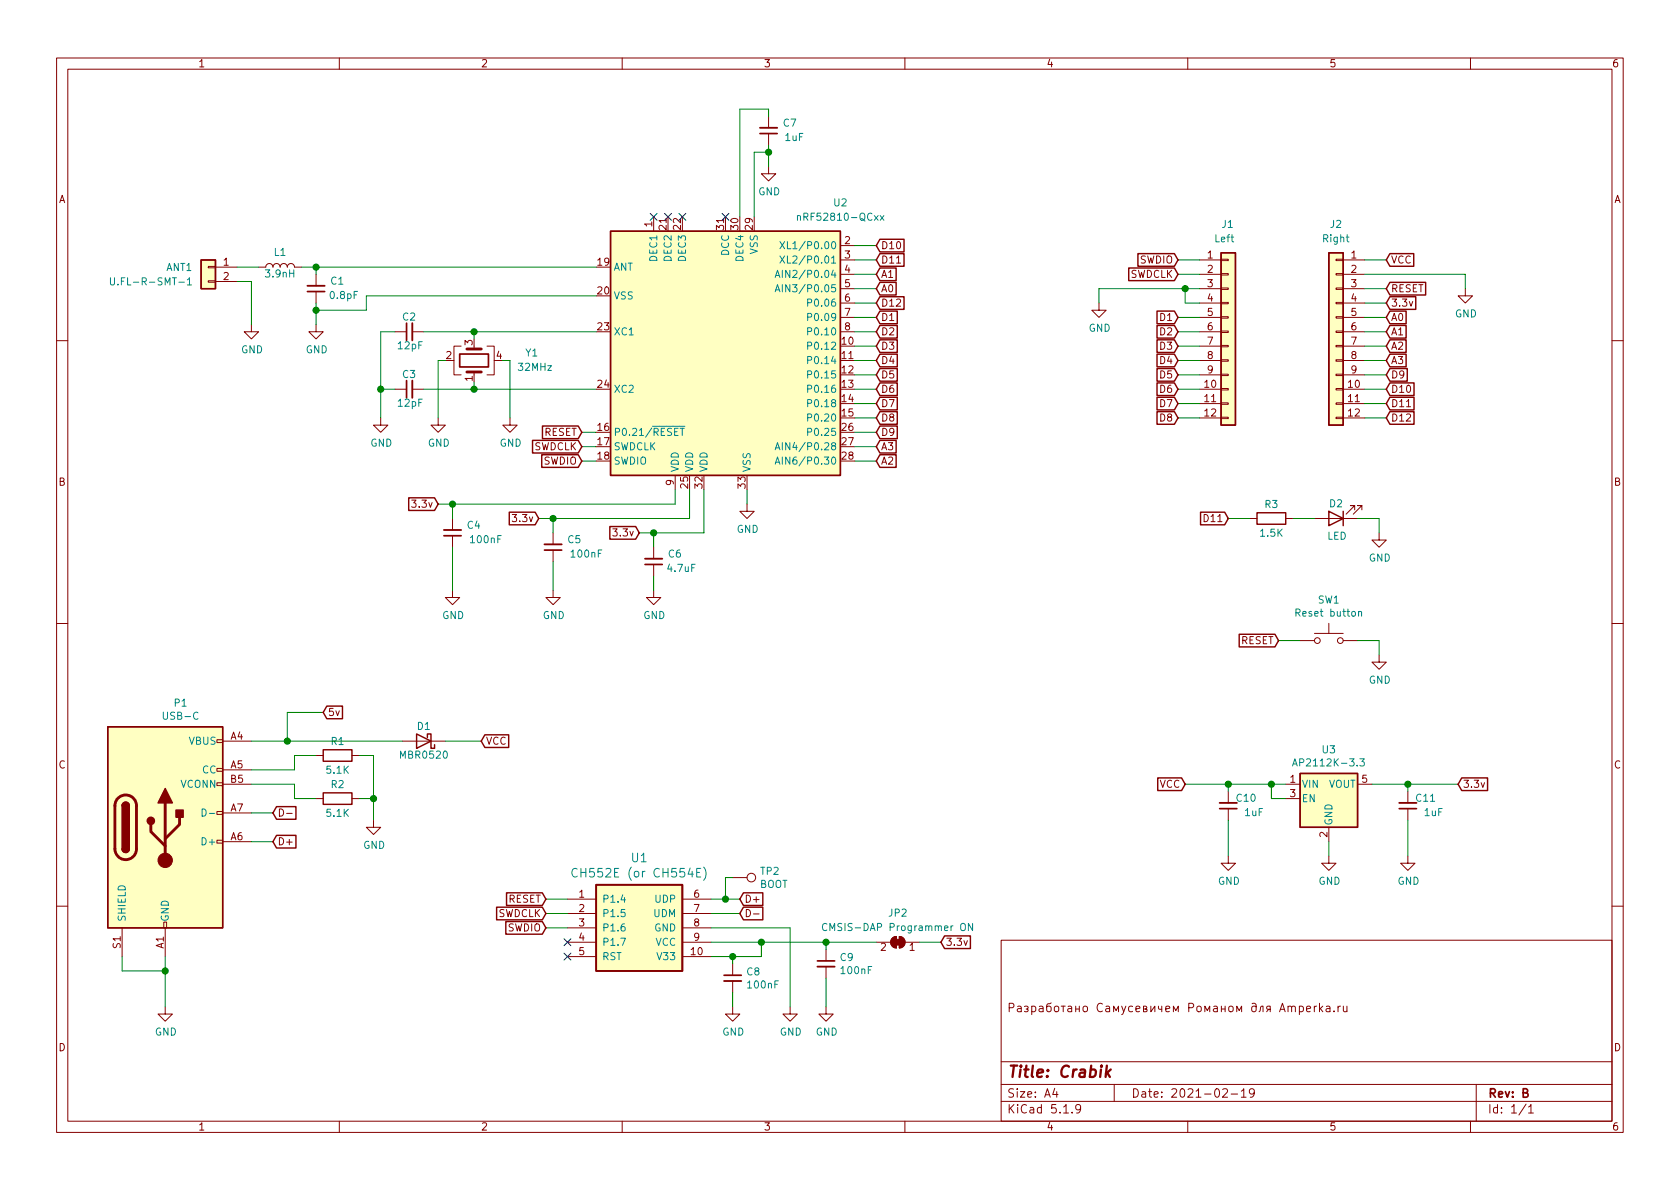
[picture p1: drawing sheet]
EESchema Schematic File Version 4
EELAYER 30 0
EELAYER END
$Descr A4 11693 8268
encoding utf-8
Sheet 1 1
Title "Crabik"
Date "2021-02-19"
Rev "B"
Comp ""
Comment1 ""
Comment2 "Разработано Самусевичем Романом для Amperka.ru"
Comment3 ""
Comment4 ""
$EndDescr
Text GLabel 6100 2000 2    50   Input ~ 0
A0
Text GLabel 6100 1900 2    50   Input ~ 0
A1
Text GLabel 6100 3200 2    50   Input ~ 0
A2
Text GLabel 6100 3100 2    50   Input ~ 0
A3
NoConn ~ 4550 1500
NoConn ~ 4650 1500
NoConn ~ 4750 1500
NoConn ~ 5050 1500
Wire Wire Line
	3150 3800 3150 4100
Wire Wire Line
	3850 3900 3850 4100
Wire Wire Line
	5350 1050 5350 1150
Connection ~ 5350 1050
Wire Wire Line
	5350 1000 5350 1050
Wire Wire Line
	5350 800  5350 750 
Wire Wire Line
	5150 750  5150 1500
Wire Wire Line
	5350 750  5150 750 
Wire Wire Line
	5250 1050 5250 1500
Wire Wire Line
	5350 1050 5250 1050
$Comp
L power:GND #PWR0110
U 1 1
P 5350 1150
F 0 "#PWR0110" H 5350 900 50  0001 C CNN
F 1 "GND" H 5355 977 50  0000 C CNN
F 2 "" H 5350 1150 50  0001 C CNN
F 3 "" H 5350 1150 50  0001 C CNN
	1    5350 1150
	1    0    0    -1  
$EndComp
Wire Wire Line
	5200 3400 5200 3500
$Comp
L power:GND #PWR0109
U 1 1
P 5200 3500
F 0 "#PWR0109" H 5200 3250 50  0001 C CNN
F 1 "GND" H 5205 3327 50  0000 C CNN
F 2 "" H 5200 3500 50  0001 C CNN
F 3 "" H 5200 3500 50  0001 C CNN
	1    5200 3500
	1    0    0    -1  
$EndComp
Connection ~ 3150 3500
Wire Wire Line
	3150 3500 3050 3500
Wire Wire Line
	3150 3500 3150 3600
Wire Wire Line
	3150 3500 4700 3500
$Comp
L Device:C_Small C4
U 1 1
P 3150 3700
F 0 "C4" H 2950 3650 50  0000 L CNN
F 1 "100nF" H 2800 3750 50  0000 L CNN
F 2 "Capacitor_SMD:C_0402_1005Metric" H 3150 3700 50  0001 C CNN
F 3 "~" H 3150 3700 50  0001 C CNN
F 4 "C1525" H 3150 3700 50  0001 C CNN "LCSC Part"
	1    3150 3700
	-1   0    0    1   
$EndComp
$Comp
L power:GND #PWR0108
U 1 1
P 3150 4100
F 0 "#PWR0108" H 3150 3850 50  0001 C CNN
F 1 "GND" H 3155 3927 50  0000 C CNN
F 2 "" H 3150 4100 50  0001 C CNN
F 3 "" H 3150 4100 50  0001 C CNN
	1    3150 4100
	1    0    0    -1  
$EndComp
Text GLabel 3050 3500 0    50   Input ~ 0
3.3v
$Comp
L power:GND #PWR0107
U 1 1
P 3850 4100
F 0 "#PWR0107" H 3850 3850 50  0001 C CNN
F 1 "GND" H 3855 3927 50  0000 C CNN
F 2 "" H 3850 4100 50  0001 C CNN
F 3 "" H 3850 4100 50  0001 C CNN
	1    3850 4100
	1    0    0    -1  
$EndComp
Wire Wire Line
	3750 3600 3850 3600
Text GLabel 3750 3600 0    50   Input ~ 0
3.3v
Connection ~ 3850 3600
Wire Wire Line
	3850 3600 4800 3600
Wire Wire Line
	3850 3600 3850 3700
Wire Wire Line
	4150 3200 4050 3200
Wire Wire Line
	4150 3100 4050 3100
Wire Wire Line
	4150 3000 4050 3000
Wire Wire Line
	3300 2700 4150 2700
Wire Wire Line
	3300 2300 4150 2300
Wire Wire Line
	2550 2050 4150 2050
Wire Wire Line
	2200 1850 4150 1850
Text GLabel 4050 3200 0    50   Input ~ 0
SWDIO
Text GLabel 4050 3100 0    50   Input ~ 0
SWDCLK
Text GLabel 4050 3000 0    50   Input ~ 0
RESET
Connection ~ 4550 3700
Wire Wire Line
	4550 3700 4450 3700
Text GLabel 4450 3700 0    50   Input ~ 0
3.3v
Wire Wire Line
	4550 4100 4550 4000
$Comp
L power:GND #PWR0106
U 1 1
P 4550 4100
F 0 "#PWR0106" H 4550 3850 50  0001 C CNN
F 1 "GND" H 4555 3927 50  0000 C CNN
F 2 "" H 4550 4100 50  0001 C CNN
F 3 "" H 4550 4100 50  0001 C CNN
	1    4550 4100
	1    0    0    -1  
$EndComp
Wire Wire Line
	4550 3800 4550 3700
Wire Wire Line
	4900 3700 4550 3700
Wire Wire Line
	4900 3400 4900 3700
$Comp
L Device:C_Small C6
U 1 1
P 4550 3900
F 0 "C6" H 4350 3850 50  0000 L CNN
F 1 "4.7uF" H 4250 3950 50  0000 L CNN
F 2 "Capacitor_SMD:C_0603_1608Metric" H 4550 3900 50  0001 C CNN
F 3 "~" H 4550 3900 50  0001 C CNN
F 4 "C8032" H 4550 3900 50  0001 C CNN "LCSC Part"
	1    4550 3900
	-1   0    0    1   
$EndComp
Wire Wire Line
	4800 3400 4800 3600
Wire Wire Line
	4700 3400 4700 3500
Wire Wire Line
	1650 1850 1800 1850
Wire Wire Line
	1750 1950 1750 2250
Wire Wire Line
	1650 1950 1750 1950
$Comp
L power:GND #PWR0105
U 1 1
P 1750 2250
F 0 "#PWR0105" H 1750 2000 50  0001 C CNN
F 1 "GND" H 1755 2077 50  0000 C CNN
F 2 "" H 1750 2250 50  0001 C CNN
F 3 "" H 1750 2250 50  0001 C CNN
	1    1750 2250
	1    0    0    -1  
$EndComp
$Comp
L Connector_Generic:Conn_01x02 ANT1
U 1 1
P 1450 1850
F 0 "ANT1" H 1650 1850 50  0000 C CNN
F 1 "U.FL-R-SMT-1" H 1850 1750 50  0000 C CNN
F 2 "Connector_Coaxial:U.FL_Hirose_U.FL-R-SMT-1_Vertical" H 1450 1850 50  0001 C CNN
F 3 "~" H 1450 1850 50  0001 C CNN
F 4 "C88374" H 1450 1850 50  0001 C CNN "LCSC Part"
F 5 "" H 1450 1850 50  0001 C CNN "JLCPCB BOM"
	1    1450 1850
	-1   0    0    -1  
$EndComp
Connection ~ 2200 2150
Wire Wire Line
	2200 2250 2200 2150
$Comp
L power:GND #PWR0104
U 1 1
P 2200 2250
F 0 "#PWR0104" H 2200 2000 50  0001 C CNN
F 1 "GND" H 2205 2077 50  0000 C CNN
F 2 "" H 2200 2250 50  0001 C CNN
F 3 "" H 2200 2250 50  0001 C CNN
	1    2200 2250
	1    0    0    -1  
$EndComp
Connection ~ 2200 1850
Wire Wire Line
	2200 1900 2200 1850
Wire Wire Line
	2100 1850 2200 1850
Wire Wire Line
	2200 2150 2200 2100
Wire Wire Line
	2550 2150 2200 2150
Wire Wire Line
	2550 2050 2550 2150
$Comp
L power:GND #PWR0103
U 1 1
P 3550 2900
F 0 "#PWR0103" H 3550 2650 50  0001 C CNN
F 1 "GND" H 3555 2727 50  0000 C CNN
F 2 "" H 3550 2900 50  0001 C CNN
F 3 "" H 3550 2900 50  0001 C CNN
	1    3550 2900
	1    0    0    -1  
$EndComp
Wire Wire Line
	3550 2500 3550 2900
Wire Wire Line
	3500 2500 3550 2500
$Comp
L power:GND #PWR0102
U 1 1
P 2650 2900
F 0 "#PWR0102" H 2650 2650 50  0001 C CNN
F 1 "GND" H 2655 2727 50  0000 C CNN
F 2 "" H 2650 2900 50  0001 C CNN
F 3 "" H 2650 2900 50  0001 C CNN
	1    2650 2900
	1    0    0    -1  
$EndComp
$Comp
L power:GND #PWR0101
U 1 1
P 3050 2900
F 0 "#PWR0101" H 3050 2650 50  0001 C CNN
F 1 "GND" H 3055 2727 50  0000 C CNN
F 2 "" H 3050 2900 50  0001 C CNN
F 3 "" H 3050 2900 50  0001 C CNN
	1    3050 2900
	1    0    0    -1  
$EndComp
Connection ~ 2650 2700
Wire Wire Line
	2650 2300 2650 2700
Wire Wire Line
	2750 2300 2650 2300
Wire Wire Line
	2650 2700 2650 2900
Wire Wire Line
	2750 2700 2650 2700
Wire Wire Line
	3050 2500 3050 2900
Wire Wire Line
	3100 2500 3050 2500
Wire Wire Line
	2950 2700 3300 2700
Wire Wire Line
	2950 2300 3300 2300
Connection ~ 3300 2700
Wire Wire Line
	3300 2650 3300 2700
Connection ~ 3300 2300
Wire Wire Line
	3300 2350 3300 2300
$Comp
L Device:L L1
U 1 1
P 1950 1850
F 0 "L1" V 2050 1850 50  0000 C CNN
F 1 "3.9nH" V 1900 1850 50  0000 C CNN
F 2 "Inductor_SMD:L_0402_1005Metric" H 1950 1850 50  0001 C CNN
F 3 "~" H 1950 1850 50  0001 C CNN
F 4 "C14033" H 1950 1850 50  0001 C CNN "LCSC Part"
	1    1950 1850
	0    -1   -1   0   
$EndComp
$Comp
L Device:C_Small C1
U 1 1
P 2200 2000
F 0 "C1" H 2000 1950 50  0000 L CNN
F 1 "0.8pF" H 1900 2050 50  0000 L CNN
F 2 "Capacitor_SMD:C_0402_1005Metric" H 2200 2000 50  0001 C CNN
F 3 "~" H 2200 2000 50  0001 C CNN
F 4 "C326068" H 2200 2000 50  0001 C CNN "LCSC Part"
	1    2200 2000
	-1   0    0    1   
$EndComp
$Comp
L Device:C_Small C7
U 1 1
P 5350 900
F 0 "C7" H 5150 850 50  0000 L CNN
F 1 "1uF" H 5100 950 50  0000 L CNN
F 2 "Capacitor_SMD:C_0603_1608Metric" H 5350 900 50  0001 C CNN
F 3 "~" H 5350 900 50  0001 C CNN
F 4 "C1592" H 5350 900 50  0001 C CNN "LCSC Part"
	1    5350 900 
	-1   0    0    1   
$EndComp
$Comp
L Device:C_Small C5
U 1 1
P 3850 3800
F 0 "C5" H 3650 3750 50  0000 L CNN
F 1 "100nF" H 3500 3850 50  0000 L CNN
F 2 "Capacitor_SMD:C_0402_1005Metric" H 3850 3800 50  0001 C CNN
F 3 "~" H 3850 3800 50  0001 C CNN
F 4 "C1525" H 3850 3800 50  0001 C CNN "LCSC Part"
	1    3850 3800
	-1   0    0    1   
$EndComp
$Comp
L Device:C_Small C2
U 1 1
P 2850 2300
F 0 "C2" V 2950 2250 50  0000 L CNN
F 1 "12pF" V 2750 2200 50  0000 L CNN
F 2 "Capacitor_SMD:C_0402_1005Metric" H 2850 2300 50  0001 C CNN
F 3 "~" H 2850 2300 50  0001 C CNN
F 4 "C1547" H 2850 2300 50  0001 C CNN "LCSC Part"
	1    2850 2300
	0    -1   -1   0   
$EndComp
$Comp
L Device:C_Small C3
U 1 1
P 2850 2700
F 0 "C3" V 2950 2650 50  0000 L CNN
F 1 "12pF" V 2750 2600 50  0000 L CNN
F 2 "Capacitor_SMD:C_0402_1005Metric" H 2850 2700 50  0001 C CNN
F 3 "~" H 2850 2700 50  0001 C CNN
F 4 "C1547" H 2850 2700 50  0001 C CNN "LCSC Part"
	1    2850 2700
	0    -1   -1   0   
$EndComp
$Comp
L Device:Crystal_GND24 Y1
U 1 1
P 3300 2500
F 0 "Y1" V 3350 2050 50  0000 L CNN
F 1 "32MHz" V 3250 1950 50  0000 L CNN
F 2 "Crystal:Crystal_SMD_2016-4Pin_2.0x1.6mm" H 3300 2500 50  0001 C CNN
F 3 "~" H 3300 2500 50  0001 C CNN
F 4 "C254298" H 3300 2500 50  0001 C CNN "LCSC Part"
	1    3300 2500
	0    -1   -1   0   
$EndComp
$Comp
L nRF52810-QCxx:nRF52810-QCxx U2
U 1 1
P 5050 2500
F 0 "U2" H 5850 3600 50  0000 C CNN
F 1 "nRF52810-QCxx" H 5850 3500 50  0000 C CNN
F 2 "Package_DFN_QFN:QFN-32-1EP_5x5mm_P0.5mm_EP3.6x3.6mm" H 5050 1000 50  0001 C CNN
F 3 "" H 4400 4400 50  0001 C CNN
F 4 "C519278" H 5050 2500 50  0001 C CNN "LCSC Part"
	1    5050 2500
	1    0    0    -1  
$EndComp
Text GLabel 9650 2900 2    50   Input ~ 0
D12
Text GLabel 9650 2800 2    50   Input ~ 0
D11
Text GLabel 9650 2700 2    50   Input ~ 0
D10
Text GLabel 9650 2600 2    50   Input ~ 0
D9
Text GLabel 8200 2900 0    50   Input ~ 0
D8
Text GLabel 8200 2800 0    50   Input ~ 0
D7
Text GLabel 8200 2700 0    50   Input ~ 0
D6
Text GLabel 8200 2600 0    50   Input ~ 0
D5
Text GLabel 8200 2500 0    50   Input ~ 0
D4
Text GLabel 8200 2400 0    50   Input ~ 0
D3
Text GLabel 8200 2300 0    50   Input ~ 0
D2
Text GLabel 8200 2200 0    50   Input ~ 0
D1
Text GLabel 9650 2200 2    50   Input ~ 0
A0
Text GLabel 9650 2300 2    50   Input ~ 0
A1
Text GLabel 9650 2400 2    50   Input ~ 0
A2
Text GLabel 9650 2500 2    50   Input ~ 0
A3
Text GLabel 9650 1800 2    50   Input ~ 0
VCC
$Comp
L power:GND #PWR0120
U 1 1
P 10200 2000
F 0 "#PWR0120" H 10200 1750 50  0001 C CNN
F 1 "GND" H 10205 1827 50  0000 C CNN
F 2 "" H 10200 2000 50  0001 C CNN
F 3 "" H 10200 2000 50  0001 C CNN
	1    10200 2000
	1    0    0    -1  
$EndComp
Text GLabel 9650 2000 2    50   Input ~ 0
RESET
Connection ~ 8250 2000
Wire Wire Line
	8250 2100 8250 2000
Wire Wire Line
	8350 2100 8250 2100
Wire Wire Line
	8350 2000 8250 2000
$Comp
L power:GND #PWR0121
U 1 1
P 7650 2100
F 0 "#PWR0121" H 7650 1850 50  0001 C CNN
F 1 "GND" H 7655 1927 50  0000 C CNN
F 2 "" H 7650 2100 50  0001 C CNN
F 3 "" H 7650 2100 50  0001 C CNN
	1    7650 2100
	1    0    0    -1  
$EndComp
Wire Wire Line
	8550 5700 8550 5950
Wire Wire Line
	9800 5700 9800 5950
$Comp
L Regulator_Linear:AP2112K-3.3 U3
U 1 1
P 9250 5550
F 0 "U3" H 9250 5892 50  0000 C CNN
F 1 "AP2112K-3.3" H 9250 5801 50  0000 C CNN
F 2 "Package_TO_SOT_SMD:SOT-23-5" H 9250 5875 50  0001 C CNN
F 3 "https://www.diodes.com/assets/Datasheets/AP2112.pdf" H 9250 5650 50  0001 C CNN
F 4 "C51118" H 9250 5550 50  0001 C CNN "LCSC Part"
	1    9250 5550
	1    0    0    -1  
$EndComp
Wire Wire Line
	9800 5450 10150 5450
Connection ~ 9800 5450
Wire Wire Line
	9800 5500 9800 5450
Wire Wire Line
	9550 5450 9800 5450
Connection ~ 8550 5450
Wire Wire Line
	8550 5500 8550 5450
Wire Wire Line
	8250 5450 8550 5450
Wire Wire Line
	9250 5850 9250 5950
$Comp
L power:GND #PWR0115
U 1 1
P 8550 5950
F 0 "#PWR0115" H 8550 5700 50  0001 C CNN
F 1 "GND" H 8555 5777 50  0000 C CNN
F 2 "" H 8550 5950 50  0001 C CNN
F 3 "" H 8550 5950 50  0001 C CNN
	1    8550 5950
	1    0    0    -1  
$EndComp
$Comp
L power:GND #PWR0114
U 1 1
P 9800 5950
F 0 "#PWR0114" H 9800 5700 50  0001 C CNN
F 1 "GND" H 9805 5777 50  0000 C CNN
F 2 "" H 9800 5950 50  0001 C CNN
F 3 "" H 9800 5950 50  0001 C CNN
	1    9800 5950
	1    0    0    -1  
$EndComp
$Comp
L power:GND #PWR0113
U 1 1
P 9250 5950
F 0 "#PWR0113" H 9250 5700 50  0001 C CNN
F 1 "GND" H 9255 5777 50  0000 C CNN
F 2 "" H 9250 5950 50  0001 C CNN
F 3 "" H 9250 5950 50  0001 C CNN
	1    9250 5950
	1    0    0    -1  
$EndComp
Text GLabel 10150 5450 2    50   Input ~ 0
3.3v
Text GLabel 8250 5450 0    50   Input ~ 0
VCC
$Comp
L Connector_Generic:Conn_01x12 J2
U 1 1
P 9300 2300
F 0 "J2" H 9300 3050 50  0000 C CNN
F 1 "Right" H 9300 2950 50  0000 C CNN
F 2 "SparkFun-Connectors:1X12_NO_SILK" H 9300 2300 50  0001 C CNN
F 3 "~" H 9300 2300 50  0001 C CNN
F 4 "False" H 9300 2300 50  0001 C CNN "JLCPCB BOM"
	1    9300 2300
	-1   0    0    -1  
$EndComp
$Comp
L Connector_Generic:Conn_01x12 J1
U 1 1
P 8550 2300
F 0 "J1" H 8500 3050 50  0000 L CNN
F 1 "Left" H 8450 2950 50  0000 L CNN
F 2 "SparkFun-Connectors:1X12_NO_SILK" H 8550 2300 50  0001 C CNN
F 3 "~" H 8550 2300 50  0001 C CNN
F 4 "False" H 8550 2300 50  0001 C CNN "JLCPCB BOM"
	1    8550 2300
	1    0    0    -1  
$EndComp
$Comp
L Device:C_Small C11
U 1 1
P 9800 5600
F 0 "C11" H 9600 5550 50  0000 L CNN
F 1 "1uF" H 9550 5650 50  0000 L CNN
F 2 "Capacitor_SMD:C_0603_1608Metric" H 9800 5600 50  0001 C CNN
F 3 "~" H 9800 5600 50  0001 C CNN
F 4 "C1592" H 9800 5600 50  0001 C CNN "LCSC Part"
	1    9800 5600
	-1   0    0    1   
$EndComp
$Comp
L Device:C_Small C10
U 1 1
P 8550 5600
F 0 "C10" H 8350 5550 50  0000 L CNN
F 1 "1uF" H 8300 5650 50  0000 L CNN
F 2 "Capacitor_SMD:C_0603_1608Metric" H 8550 5600 50  0001 C CNN
F 3 "~" H 8550 5600 50  0001 C CNN
F 4 "C1592" H 8550 5600 50  0001 C CNN "LCSC Part"
	1    8550 5600
	-1   0    0    1   
$EndComp
Wire Wire Line
	6400 6550 6550 6550
$Comp
L Device:C_Small C9
U 1 1
P 5750 6700
F 0 "C9" H 5842 6746 50  0000 L CNN
F 1 "100nF" H 5842 6655 50  0000 L CNN
F 2 "Capacitor_SMD:C_0402_1005Metric" H 5750 6700 50  0001 C CNN
F 3 "~" H 5750 6700 50  0001 C CNN
F 4 "C1525" H 5750 6700 50  0001 C CNN "LCSC Part"
	1    5750 6700
	1    0    0    -1  
$EndComp
Text GLabel 6550 6550 2    50   Input ~ 0
3.3v
$Comp
L power:GND #PWR0111
U 1 1
P 5750 7000
F 0 "#PWR0111" H 5750 6750 50  0001 C CNN
F 1 "GND" H 5755 6827 50  0000 C CNN
F 2 "" H 5750 7000 50  0001 C CNN
F 3 "" H 5750 7000 50  0001 C CNN
	1    5750 7000
	1    0    0    -1  
$EndComp
Text GLabel 5150 6250 2    50   Input ~ 0
D+
Text GLabel 5150 6350 2    50   Input ~ 0
D-
Wire Wire Line
	5750 6600 5750 6550
Wire Wire Line
	5750 6550 6100 6550
Wire Wire Line
	3800 6250 3950 6250
Connection ~ 5750 6550
Wire Wire Line
	5750 6800 5750 7000
$Comp
L Jumper:SolderJumper_2_Bridged JP2
U 1 1
P 6250 6550
F 0 "JP2" H 6250 6350 50  0000 C CNN
F 1 "CMSIS-DAP Programmer ON" H 6250 6450 50  0000 C CNN
F 2 "Jumper:SolderJumper-2_P1.3mm_Bridged_Pad1.0x1.5mm" H 6250 6550 50  0001 C CNN
F 3 "~" H 6250 6550 50  0001 C CNN
F 4 "False" H 6250 6550 50  0001 C CNN "JLCPCB BOM"
	1    6250 6550
	-1   0    0    1   
$EndComp
Wire Wire Line
	1150 6750 1150 7000
Wire Wire Line
	3100 5150 3350 5150
Text GLabel 3350 5150 2    50   Input ~ 0
VCC
Wire Wire Line
	1750 5150 2000 5150
$Comp
L Device:D_Schottky D1
U 1 1
P 2950 5150
F 0 "D1" H 2950 5050 50  0000 C CNN
F 1 "MBR0520" H 2950 5250 50  0000 C CNN
F 2 "Diode_SMD:D_SOD-123" H 2950 5150 50  0001 C CNN
F 3 "~" H 2950 5150 50  0001 C CNN
F 4 "C475717" H 2950 5150 50  0001 C CNN "LCSC Part"
	1    2950 5150
	-1   0    0    1   
$EndComp
Connection ~ 1150 6750
Wire Wire Line
	1150 6650 1150 6750
Wire Wire Line
	850  6750 1150 6750
Wire Wire Line
	850  6650 850  6750
$Comp
L power:GND #PWR0117
U 1 1
P 1150 7000
F 0 "#PWR0117" H 1150 6750 50  0001 C CNN
F 1 "GND" H 1155 6827 50  0000 C CNN
F 2 "" H 1150 7000 50  0001 C CNN
F 3 "" H 1150 7000 50  0001 C CNN
	1    1150 7000
	1    0    0    -1  
$EndComp
Connection ~ 2600 5550
Wire Wire Line
	2600 5250 2600 5550
Wire Wire Line
	2500 5250 2600 5250
Wire Wire Line
	2600 5550 2600 5700
Wire Wire Line
	2500 5550 2600 5550
$Comp
L power:GND #PWR0116
U 1 1
P 2600 5700
F 0 "#PWR0116" H 2600 5450 50  0001 C CNN
F 1 "GND" H 2605 5527 50  0000 C CNN
F 2 "" H 2600 5700 50  0001 C CNN
F 3 "" H 2600 5700 50  0001 C CNN
	1    2600 5700
	1    0    0    -1  
$EndComp
Wire Wire Line
	2050 5550 2200 5550
Wire Wire Line
	2050 5450 2050 5550
Wire Wire Line
	1750 5450 2050 5450
Wire Wire Line
	2050 5250 2200 5250
Wire Wire Line
	2050 5350 2050 5250
Wire Wire Line
	1750 5350 2050 5350
$Comp
L Device:R R1
U 1 1
P 2350 5250
F 0 "R1" V 2250 5250 50  0000 C CNN
F 1 "5.1K" V 2450 5250 50  0000 C CNN
F 2 "Resistor_SMD:R_0402_1005Metric" V 2280 5250 50  0001 C CNN
F 3 "~" H 2350 5250 50  0001 C CNN
F 4 "C25905" H 2350 5250 50  0001 C CNN "LCSC Part"
	1    2350 5250
	0    1    1    0   
$EndComp
$Comp
L Device:R R2
U 1 1
P 2350 5550
F 0 "R2" V 2250 5550 50  0000 C CNN
F 1 "5.1K" V 2450 5550 50  0000 C CNN
F 2 "Resistor_SMD:R_0402_1005Metric" V 2280 5550 50  0001 C CNN
F 3 "~" H 2350 5550 50  0001 C CNN
F 4 "C25905" H 2350 5550 50  0001 C CNN "LCSC Part"
	1    2350 5550
	0    1    1    0   
$EndComp
Wire Wire Line
	1750 5850 1900 5850
Wire Wire Line
	1750 5650 1900 5650
Text GLabel 1900 5650 2    50   Input ~ 0
D-
Text GLabel 1900 5850 2    50   Input ~ 0
D+
$Comp
L Connector:USB_C_Plug_USB2.0 P1
U 1 1
P 1150 5750
F 0 "P1" H 1257 6617 50  0000 C CNN
F 1 "USB-C" H 1257 6526 50  0000 C CNN
F 2 "TYPE-C16PIN:TYPE-C16PIN" H 1300 5750 50  0001 C CNN
F 3 "" H 1300 5750 50  0001 C CNN
F 4 "" H 1150 5750 50  0001 C CNN "JLCPCB BOM"
F 5 "C165948" H 1150 5750 50  0001 C CNN "LCSC Part"
	1    1150 5750
	1    0    0    -1  
$EndComp
$Comp
L power:GND #PWR0118
U 1 1
P 5500 7000
F 0 "#PWR0118" H 5500 6750 50  0001 C CNN
F 1 "GND" H 5505 6827 50  0000 C CNN
F 2 "" H 5500 7000 50  0001 C CNN
F 3 "" H 5500 7000 50  0001 C CNN
	1    5500 7000
	1    0    0    -1  
$EndComp
Wire Wire Line
	5500 6450 5500 7000
Wire Wire Line
	5500 6450 4950 6450
Text GLabel 8200 1800 0    50   Input ~ 0
SWDIO
Text GLabel 8200 1900 0    50   Input ~ 0
SWDCLK
Wire Wire Line
	9500 1800 9650 1800
Wire Wire Line
	9500 2000 9650 2000
Wire Wire Line
	9500 2100 9650 2100
Wire Wire Line
	9500 2900 9650 2900
Wire Wire Line
	9500 2800 9650 2800
Wire Wire Line
	9500 2700 9650 2700
Wire Wire Line
	9500 2600 9650 2600
Wire Wire Line
	9500 2500 9650 2500
Wire Wire Line
	9500 2400 9650 2400
Wire Wire Line
	9500 2300 9650 2300
Wire Wire Line
	9500 2200 9650 2200
Wire Wire Line
	8350 1900 8200 1900
Wire Wire Line
	8350 1800 8200 1800
Wire Wire Line
	8350 2200 8200 2200
Wire Wire Line
	8350 2300 8200 2300
Wire Wire Line
	8350 2400 8200 2400
Wire Wire Line
	8350 2500 8200 2500
Wire Wire Line
	8350 2600 8200 2600
Wire Wire Line
	8350 2700 8200 2700
Wire Wire Line
	8350 2800 8200 2800
Wire Wire Line
	8350 2900 8200 2900
Text GLabel 6100 2100 2    50   Input ~ 0
D12
Text GLabel 6100 1800 2    50   Input ~ 0
D11
Text GLabel 6100 1700 2    50   Input ~ 0
D10
Text GLabel 6100 2200 2    50   Input ~ 0
D1
Text GLabel 6100 2300 2    50   Input ~ 0
D2
Text GLabel 6100 2400 2    50   Input ~ 0
D3
Text GLabel 6100 2500 2    50   Input ~ 0
D4
Text GLabel 6100 2600 2    50   Input ~ 0
D5
Text GLabel 6100 2700 2    50   Input ~ 0
D6
Text GLabel 6100 2800 2    50   Input ~ 0
D7
Text GLabel 6100 2900 2    50   Input ~ 0
D8
Wire Wire Line
	5950 2100 6100 2100
Wire Wire Line
	5950 1800 6100 1800
Wire Wire Line
	5950 2000 6100 2000
Wire Wire Line
	5950 1900 6100 1900
Wire Wire Line
	5950 1700 6100 1700
Wire Wire Line
	5950 2200 6100 2200
Wire Wire Line
	5950 2300 6100 2300
Wire Wire Line
	5950 2400 6100 2400
Wire Wire Line
	5950 2500 6100 2500
Wire Wire Line
	5950 2600 6100 2600
Wire Wire Line
	5950 2700 6100 2700
Wire Wire Line
	5950 2800 6100 2800
Wire Wire Line
	5950 2900 6100 2900
Wire Wire Line
	5950 3100 6100 3100
Wire Wire Line
	5950 3200 6100 3200
Wire Wire Line
	10200 1900 10200 2000
Wire Wire Line
	9500 1900 10200 1900
Wire Wire Line
	7650 2000 7650 2100
Wire Wire Line
	7650 2000 8250 2000
$Comp
L CH55xE:CH55xE U1
U 1 1
P 3950 6250
F 0 "U1" H 4450 6540 60  0000 C CNN
F 1 "CH552E (or CH554E)" H 4450 6434 60  0000 C CNN
F 2 "Package_SO:MSOP-10_3x3mm_P0.5mm" H 3550 5650 60  0001 L CNN
F 3 "" H 4150 6100 60  0001 L CNN
F 4 "C111293" H 3950 6250 50  0001 C CNN "LCSC Part"
	1    3950 6250
	1    0    0    -1  
$EndComp
Text GLabel 2250 4950 2    50   Input ~ 0
5v
Wire Wire Line
	2000 5150 2000 4950
Wire Wire Line
	2000 4950 2250 4950
Connection ~ 2000 5150
Wire Wire Line
	2000 5150 2800 5150
Text GLabel 6100 3000 2    50   Input ~ 0
D9
Wire Wire Line
	5950 3000 6100 3000
Wire Wire Line
	8550 5450 8850 5450
Wire Wire Line
	8850 5450 8850 5550
Wire Wire Line
	8850 5550 8950 5550
Connection ~ 8850 5450
Wire Wire Line
	8850 5450 8950 5450
NoConn ~ 3950 6550
Text GLabel 9650 2100 2    50   Input ~ 0
3.3v
$Comp
L Connector:TestPoint TP2
U 1 1
P 5100 6100
F 0 "TP2" V 5054 6288 50  0000 L CNN
F 1 "BOOT" V 5145 6288 50  0000 L CNN
F 2 "TestPoint:TestPoint_Pad_D1.0mm" H 5300 6100 50  0001 C CNN
F 3 "~" H 5300 6100 50  0001 C CNN
F 4 "False" H 5100 6100 50  0001 C CNN "JLCPCB BOM"
	1    5100 6100
	0    1    1    0   
$EndComp
Wire Wire Line
	5100 6100 5050 6100
Wire Wire Line
	5050 6100 5050 6250
Connection ~ 5050 6250
Wire Wire Line
	5050 6250 4950 6250
Wire Wire Line
	5050 6250 5150 6250
Wire Wire Line
	4950 6350 5150 6350
$Comp
L Device:R R3
U 1 1
P 8850 3600
F 0 "R3" V 8750 3600 50  0000 C CNN
F 1 "1.5K" V 8950 3600 50  0000 C CNN
F 2 "Resistor_SMD:R_0402_1005Metric" V 8780 3600 50  0001 C CNN
F 3 "~" H 8850 3600 50  0001 C CNN
F 4 "C25867" H 8850 3600 50  0001 C CNN "LCSC Part"
	1    8850 3600
	0    1    1    0   
$EndComp
$Comp
L Device:LED D2
U 1 1
P 9300 3600
F 0 "D2" H 9300 3500 50  0000 C CNN
F 1 "LED" H 9293 3726 50  0000 C CNN
F 2 "LED_SMD:LED_0603_1608Metric" H 9300 3600 50  0001 C CNN
F 3 "~" H 9300 3600 50  0001 C CNN
F 4 "C2286" H 9300 3600 50  0001 C CNN "LCSC Part"
	1    9300 3600
	-1   0    0    1   
$EndComp
$Comp
L power:GND #PWR0122
U 1 1
P 9600 3700
F 0 "#PWR0122" H 9600 3450 50  0001 C CNN
F 1 "GND" H 9605 3527 50  0000 C CNN
F 2 "" H 9600 3700 50  0001 C CNN
F 3 "" H 9600 3700 50  0001 C CNN
	1    9600 3700
	1    0    0    -1  
$EndComp
Wire Wire Line
	9150 3600 9000 3600
Wire Wire Line
	9450 3600 9600 3600
Wire Wire Line
	9600 3600 9600 3700
Text GLabel 8550 3600 0    50   Input ~ 0
D11
Wire Wire Line
	8550 3600 8700 3600
Wire Wire Line
	4950 6550 5300 6550
$Comp
L Device:C_Small C8
U 1 1
P 5100 6800
F 0 "C8" H 5192 6846 50  0000 L CNN
F 1 "100nF" H 5192 6755 50  0000 L CNN
F 2 "Capacitor_SMD:C_0402_1005Metric" H 5100 6800 50  0001 C CNN
F 3 "~" H 5100 6800 50  0001 C CNN
F 4 "C1525" H 5100 6800 50  0001 C CNN "LCSC Part"
	1    5100 6800
	1    0    0    -1  
$EndComp
$Comp
L power:GND #PWR0119
U 1 1
P 5100 7000
F 0 "#PWR0119" H 5100 6750 50  0001 C CNN
F 1 "GND" H 5105 6827 50  0000 C CNN
F 2 "" H 5100 7000 50  0001 C CNN
F 3 "" H 5100 7000 50  0001 C CNN
	1    5100 7000
	1    0    0    -1  
$EndComp
Wire Wire Line
	4950 6650 5100 6650
Wire Wire Line
	5300 6650 5300 6550
Connection ~ 5300 6550
Wire Wire Line
	5300 6550 5750 6550
Wire Wire Line
	5100 6700 5100 6650
Connection ~ 5100 6650
Wire Wire Line
	5100 6650 5300 6650
Wire Wire Line
	5100 7000 5100 6900
NoConn ~ 3950 6650
Wire Wire Line
	3800 6450 3950 6450
Wire Wire Line
	3800 6350 3950 6350
Text GLabel 3800 6450 0    50   Input ~ 0
SWDIO
Text GLabel 3800 6250 0    50   Input ~ 0
RESET
Text GLabel 3800 6350 0    50   Input ~ 0
SWDCLK
$Comp
L Switch:SW_Push SW1
U 1 1
P 9250 4450
F 0 "SW1" H 9250 4735 50  0000 C CNN
F 1 "Reset button" H 9250 4644 50  0000 C CNN
F 2 "TS-1088R-02526:TS-1088R-02526" H 9250 4650 50  0001 C CNN
F 3 "~" H 9250 4650 50  0001 C CNN
F 4 "C455281" H 9250 4450 50  0001 C CNN "LCSC Part"
	1    9250 4450
	1    0    0    -1  
$EndComp
$Comp
L power:GND #PWR0112
U 1 1
P 9600 4550
F 0 "#PWR0112" H 9600 4300 50  0001 C CNN
F 1 "GND" H 9605 4377 50  0000 C CNN
F 2 "" H 9600 4550 50  0001 C CNN
F 3 "" H 9600 4550 50  0001 C CNN
	1    9600 4550
	1    0    0    -1  
$EndComp
Text GLabel 8900 4450 0    50   Input ~ 0
RESET
Wire Wire Line
	9450 4450 9600 4450
Wire Wire Line
	9600 4450 9600 4550
Wire Wire Line
	9050 4450 8900 4450
$EndSCHEMATC
